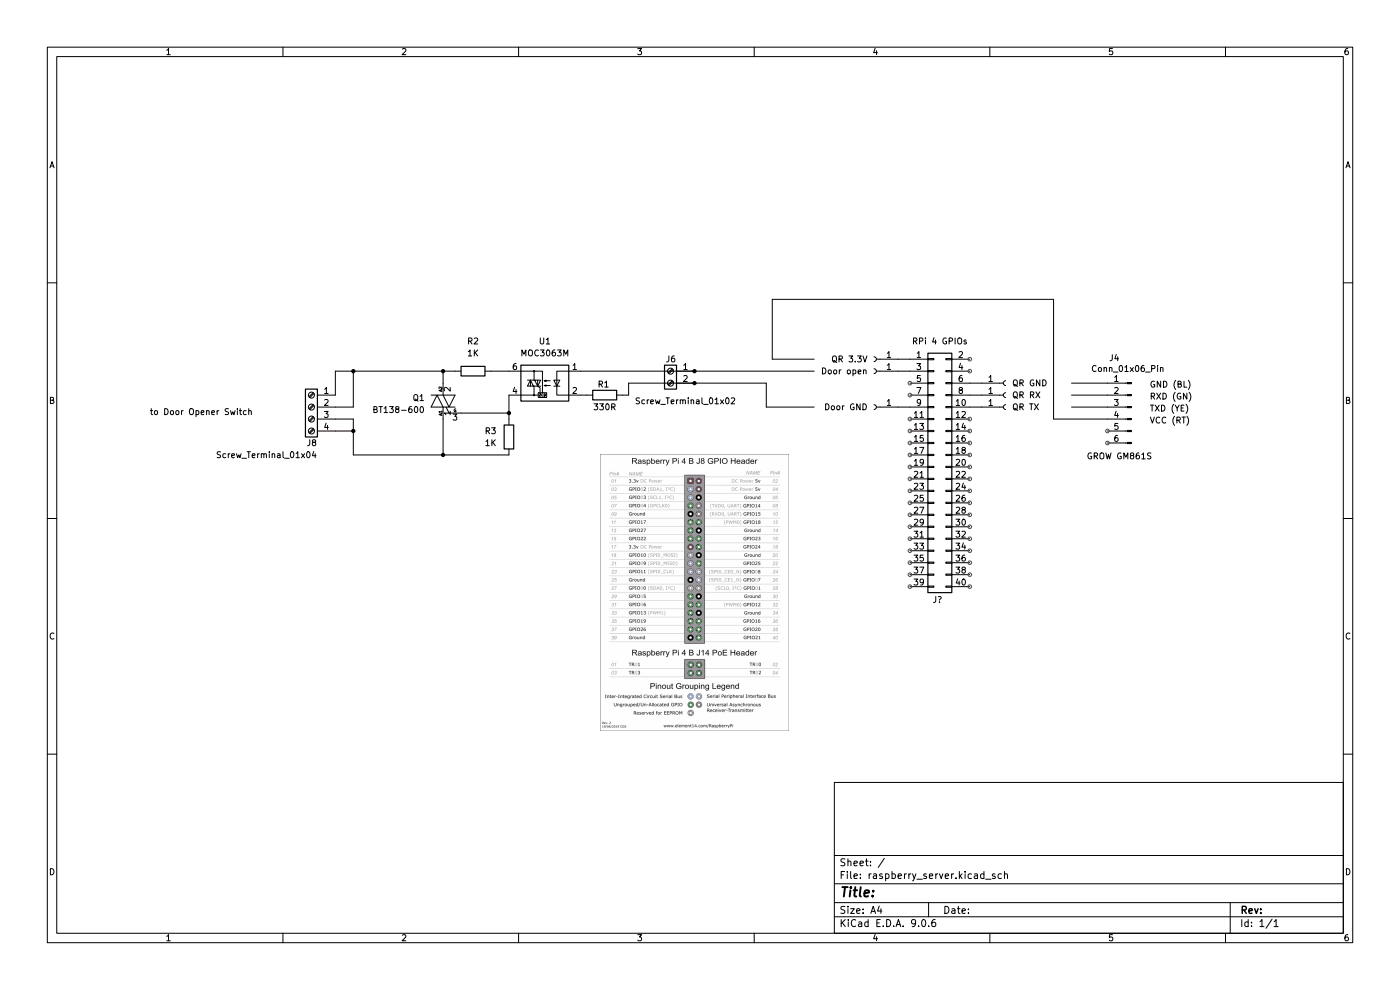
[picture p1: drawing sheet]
(kicad_sch
 (version 20250114)
 (generator "eeschema")
 (generator_version "9.0")
 (paper "A4")
 (lib_symbols
  (symbol "Connector:Conn_01x01_Female"
   (pin_names
    (offset 1.016) (hide yes)) (exclude_from_sim no) (in_bom yes) (on_board yes)
   (property "Reference" "J" (at 0 2.54 0) (effects (font (size 1.27 1.27))))
   (property "Value" "Conn_01x01_Female" (at 0 -2.54 0) (effects (font (size 1.27 1.27))))
   (property "Footprint" "" (at 0 0 0) (effects (font (size 1.27 1.27)) (hide yes)))
   (property "Datasheet" "~" (at 0 0 0) (effects (font (size 1.27 1.27)) (hide yes)))
   (property "Description" "Generic connector, single row, 01x01, script generated (kicad-library-utils/schlib/autogen/connector/)" (at 0 0 0) (effects (font (size 1.27 1.27)) (hide yes)))
   (symbol "Conn_01x01_Female_1_1"
    (polyline (pts (xy -1.27 0) (xy -0.508 0)) (stroke (width 0.1524) (type default)) (fill (type none)))
    (arc (start 0 -0.508) (mid -0.5058 0) (end 0 0.508) (stroke (width 0.1524) (type default)) (fill (type none)))
    (pin passive line (at -5.08 0 0) (length 3.81) (name "Pin_1" (effects (font (size 1.27 1.27)))) (number "1" (effects (font (size 1.27 1.27))))))
   (embedded_fonts no))
  (symbol "Connector:Conn_01x06_Pin"
   (pin_names
    (offset 1.016) (hide yes)) (exclude_from_sim no) (in_bom yes) (on_board yes)
   (property "Reference" "J" (at 0 7.62 0) (effects (font (size 1.27 1.27))))
   (property "Value" "Conn_01x06_Pin" (at 0 -10.16 0) (effects (font (size 1.27 1.27))))
   (property "Footprint" "" (at 0 0 0) (effects (font (size 1.27 1.27)) (hide yes)))
   (property "Datasheet" "~" (at 0 0 0) (effects (font (size 1.27 1.27)) (hide yes)))
   (property "Description" "Generic connector, single row, 01x06, script generated" (at 0 0 0) (effects (font (size 1.27 1.27)) (hide yes)))
   (property "ki_locked" "" (at 0 0 0) (effects (font (size 1.27 1.27))))
   (symbol "Conn_01x06_Pin_1_1"
    (rectangle (start 0.8636 5.207) (end 0 4.953) (stroke (width 0.1524) (type default)) (fill (type outline)))
    (rectangle (start 0.8636 2.667) (end 0 2.413) (stroke (width 0.1524) (type default)) (fill (type outline)))
    (rectangle (start 0.8636 0.127) (end 0 -0.127) (stroke (width 0.1524) (type default)) (fill (type outline)))
    (rectangle (start 0.8636 -2.413) (end 0 -2.667) (stroke (width 0.1524) (type default)) (fill (type outline)))
    (rectangle (start 0.8636 -4.953) (end 0 -5.207) (stroke (width 0.1524) (type default)) (fill (type outline)))
    (rectangle (start 0.8636 -7.493) (end 0 -7.747) (stroke (width 0.1524) (type default)) (fill (type outline)))
    (polyline (pts (xy 1.27 5.08) (xy 0.8636 5.08)) (stroke (width 0.1524) (type default)) (fill (type none)))
    (polyline (pts (xy 1.27 2.54) (xy 0.8636 2.54)) (stroke (width 0.1524) (type default)) (fill (type none)))
    (polyline (pts (xy 1.27 0) (xy 0.8636 0)) (stroke (width 0.1524) (type default)) (fill (type none)))
    (polyline (pts (xy 1.27 -2.54) (xy 0.8636 -2.54)) (stroke (width 0.1524) (type default)) (fill (type none)))
    (polyline (pts (xy 1.27 -5.08) (xy 0.8636 -5.08)) (stroke (width 0.1524) (type default)) (fill (type none)))
    (polyline (pts (xy 1.27 -7.62) (xy 0.8636 -7.62)) (stroke (width 0.1524) (type default)) (fill (type none)))
    (pin passive line (at 5.08 5.08 180) (length 3.81) (name "Pin_1" (effects (font (size 1.27 1.27)))) (number "1" (effects (font (size 1.27 1.27)))))
    (pin passive line (at 5.08 2.54 180) (length 3.81) (name "Pin_2" (effects (font (size 1.27 1.27)))) (number "2" (effects (font (size 1.27 1.27)))))
    (pin passive line (at 5.08 0 180) (length 3.81) (name "Pin_3" (effects (font (size 1.27 1.27)))) (number "3" (effects (font (size 1.27 1.27)))))
    (pin passive line (at 5.08 -2.54 180) (length 3.81) (name "Pin_4" (effects (font (size 1.27 1.27)))) (number "4" (effects (font (size 1.27 1.27)))))
    (pin passive line (at 5.08 -5.08 180) (length 3.81) (name "Pin_5" (effects (font (size 1.27 1.27)))) (number "5" (effects (font (size 1.27 1.27)))))
    (pin passive line (at 5.08 -7.62 180) (length 3.81) (name "Pin_6" (effects (font (size 1.27 1.27)))) (number "6" (effects (font (size 1.27 1.27))))))
   (embedded_fonts no))
  (symbol "Connector:Screw_Terminal_01x02"
   (pin_names
    (offset 1.016) (hide yes)) (exclude_from_sim no) (in_bom yes) (on_board yes)
   (property "Reference" "J" (at 0 2.54 0) (effects (font (size 1.27 1.27))))
   (property "Value" "Screw_Terminal_01x02" (at 0 -5.08 0) (effects (font (size 1.27 1.27))))
   (property "Footprint" "" (at 0 0 0) (effects (font (size 1.27 1.27)) (hide yes)))
   (property "Datasheet" "~" (at 0 0 0) (effects (font (size 1.27 1.27)) (hide yes)))
   (property "Description" "Generic screw terminal, single row, 01x02, script generated (kicad-library-utils/schlib/autogen/connector/)" (at 0 0 0) (effects (font (size 1.27 1.27)) (hide yes)))
   (symbol "Screw_Terminal_01x02_1_1"
    (rectangle (start -1.27 1.27) (end 1.27 -3.81) (stroke (width 0.254) (type default)) (fill (type background)))
    (polyline (pts (xy -0.5334 0.3302) (xy 0.3302 -0.508)) (stroke (width 0.1524) (type default)) (fill (type none)))
    (polyline (pts (xy -0.5334 -2.2098) (xy 0.3302 -3.048)) (stroke (width 0.1524) (type default)) (fill (type none)))
    (polyline (pts (xy -0.3556 0.508) (xy 0.508 -0.3302)) (stroke (width 0.1524) (type default)) (fill (type none)))
    (polyline (pts (xy -0.3556 -2.032) (xy 0.508 -2.8702)) (stroke (width 0.1524) (type default)) (fill (type none)))
    (circle (center 0 0) (radius 0.635) (stroke (width 0.1524) (type default)) (fill (type none)))
    (circle (center 0 -2.54) (radius 0.635) (stroke (width 0.1524) (type default)) (fill (type none)))
    (pin passive line (at -5.08 0 0) (length 3.81) (name "Pin_1" (effects (font (size 1.27 1.27)))) (number "1" (effects (font (size 1.27 1.27)))))
    (pin passive line (at -5.08 -2.54 0) (length 3.81) (name "Pin_2" (effects (font (size 1.27 1.27)))) (number "2" (effects (font (size 1.27 1.27))))))
   (embedded_fonts no))
  (symbol "Connector:Screw_Terminal_01x04"
   (pin_names
    (offset 1.016) (hide yes)) (exclude_from_sim no) (in_bom yes) (on_board yes)
   (property "Reference" "J" (at 0 5.08 0) (effects (font (size 1.27 1.27))))
   (property "Value" "Screw_Terminal_01x04" (at 0 -7.62 0) (effects (font (size 1.27 1.27))))
   (property "Footprint" "" (at 0 0 0) (effects (font (size 1.27 1.27)) (hide yes)))
   (property "Datasheet" "~" (at 0 0 0) (effects (font (size 1.27 1.27)) (hide yes)))
   (property "Description" "Generic screw terminal, single row, 01x04, script generated (kicad-library-utils/schlib/autogen/connector/)" (at 0 0 0) (effects (font (size 1.27 1.27)) (hide yes)))
   (symbol "Screw_Terminal_01x04_1_1"
    (rectangle (start -1.27 3.81) (end 1.27 -6.35) (stroke (width 0.254) (type default)) (fill (type background)))
    (polyline (pts (xy -0.5334 2.8702) (xy 0.3302 2.032)) (stroke (width 0.1524) (type default)) (fill (type none)))
    (polyline (pts (xy -0.5334 0.3302) (xy 0.3302 -0.508)) (stroke (width 0.1524) (type default)) (fill (type none)))
    (polyline (pts (xy -0.5334 -2.2098) (xy 0.3302 -3.048)) (stroke (width 0.1524) (type default)) (fill (type none)))
    (polyline (pts (xy -0.5334 -4.7498) (xy 0.3302 -5.588)) (stroke (width 0.1524) (type default)) (fill (type none)))
    (polyline (pts (xy -0.3556 3.048) (xy 0.508 2.2098)) (stroke (width 0.1524) (type default)) (fill (type none)))
    (polyline (pts (xy -0.3556 0.508) (xy 0.508 -0.3302)) (stroke (width 0.1524) (type default)) (fill (type none)))
    (polyline (pts (xy -0.3556 -2.032) (xy 0.508 -2.8702)) (stroke (width 0.1524) (type default)) (fill (type none)))
    (polyline (pts (xy -0.3556 -4.572) (xy 0.508 -5.4102)) (stroke (width 0.1524) (type default)) (fill (type none)))
    (circle (center 0 2.54) (radius 0.635) (stroke (width 0.1524) (type default)) (fill (type none)))
    (circle (center 0 0) (radius 0.635) (stroke (width 0.1524) (type default)) (fill (type none)))
    (circle (center 0 -2.54) (radius 0.635) (stroke (width 0.1524) (type default)) (fill (type none)))
    (circle (center 0 -5.08) (radius 0.635) (stroke (width 0.1524) (type default)) (fill (type none)))
    (pin passive line (at -5.08 2.54 0) (length 3.81) (name "Pin_1" (effects (font (size 1.27 1.27)))) (number "1" (effects (font (size 1.27 1.27)))))
    (pin passive line (at -5.08 0 0) (length 3.81) (name "Pin_2" (effects (font (size 1.27 1.27)))) (number "2" (effects (font (size 1.27 1.27)))))
    (pin passive line (at -5.08 -2.54 0) (length 3.81) (name "Pin_3" (effects (font (size 1.27 1.27)))) (number "3" (effects (font (size 1.27 1.27)))))
    (pin passive line (at -5.08 -5.08 0) (length 3.81) (name "Pin_4" (effects (font (size 1.27 1.27)))) (number "4" (effects (font (size 1.27 1.27))))))
   (embedded_fonts no))
  (symbol "Connector_Generic:Conn_02x20_Odd_Even"
   (pin_names
    (offset 1.016) (hide yes)) (exclude_from_sim no) (in_bom yes) (on_board yes)
   (property "Reference" "J" (at 1.27 25.4 0) (effects (font (size 1.27 1.27))))
   (property "Value" "Conn_02x20_Odd_Even" (at 1.27 -27.94 0) (effects (font (size 1.27 1.27))))
   (property "Footprint" "" (at 0 0 0) (effects (font (size 1.27 1.27)) (hide yes)))
   (property "Datasheet" "~" (at 0 0 0) (effects (font (size 1.27 1.27)) (hide yes)))
   (property "Description" "Generic connector, double row, 02x20, odd/even pin numbering scheme (row 1 odd numbers, row 2 even numbers), script generated (kicad-library-utils/schlib/autogen/connector/)" (at 0 0 0) (effects (font (size 1.27 1.27)) (hide yes)))
   (symbol "Conn_02x20_Odd_Even_1_1"
    (rectangle (start -1.27 24.13) (end 3.81 -26.67) (stroke (width 0.254) (type default)) (fill (type background)))
    (rectangle (start -1.27 22.987) (end 0 22.733) (stroke (width 0.1524) (type default)) (fill (type none)))
    (rectangle (start -1.27 20.447) (end 0 20.193) (stroke (width 0.1524) (type default)) (fill (type none)))
    (rectangle (start -1.27 17.907) (end 0 17.653) (stroke (width 0.1524) (type default)) (fill (type none)))
    (rectangle (start -1.27 15.367) (end 0 15.113) (stroke (width 0.1524) (type default)) (fill (type none)))
    (rectangle (start -1.27 12.827) (end 0 12.573) (stroke (width 0.1524) (type default)) (fill (type none)))
    (rectangle (start -1.27 10.287) (end 0 10.033) (stroke (width 0.1524) (type default)) (fill (type none)))
    (rectangle (start -1.27 7.747) (end 0 7.493) (stroke (width 0.1524) (type default)) (fill (type none)))
    (rectangle (start -1.27 5.207) (end 0 4.953) (stroke (width 0.1524) (type default)) (fill (type none)))
    (rectangle (start -1.27 2.667) (end 0 2.413) (stroke (width 0.1524) (type default)) (fill (type none)))
    (rectangle (start -1.27 0.127) (end 0 -0.127) (stroke (width 0.1524) (type default)) (fill (type none)))
    (rectangle (start -1.27 -2.413) (end 0 -2.667) (stroke (width 0.1524) (type default)) (fill (type none)))
    (rectangle (start -1.27 -4.953) (end 0 -5.207) (stroke (width 0.1524) (type default)) (fill (type none)))
    (rectangle (start -1.27 -7.493) (end 0 -7.747) (stroke (width 0.1524) (type default)) (fill (type none)))
    (rectangle (start -1.27 -10.033) (end 0 -10.287) (stroke (width 0.1524) (type default)) (fill (type none)))
    (rectangle (start -1.27 -12.573) (end 0 -12.827) (stroke (width 0.1524) (type default)) (fill (type none)))
    (rectangle (start -1.27 -15.113) (end 0 -15.367) (stroke (width 0.1524) (type default)) (fill (type none)))
    (rectangle (start -1.27 -17.653) (end 0 -17.907) (stroke (width 0.1524) (type default)) (fill (type none)))
    (rectangle (start -1.27 -20.193) (end 0 -20.447) (stroke (width 0.1524) (type default)) (fill (type none)))
    (rectangle (start -1.27 -22.733) (end 0 -22.987) (stroke (width 0.1524) (type default)) (fill (type none)))
    (rectangle (start -1.27 -25.273) (end 0 -25.527) (stroke (width 0.1524) (type default)) (fill (type none)))
    (rectangle (start 3.81 22.987) (end 2.54 22.733) (stroke (width 0.1524) (type default)) (fill (type none)))
    (rectangle (start 3.81 20.447) (end 2.54 20.193) (stroke (width 0.1524) (type default)) (fill (type none)))
    (rectangle (start 3.81 17.907) (end 2.54 17.653) (stroke (width 0.1524) (type default)) (fill (type none)))
    (rectangle (start 3.81 15.367) (end 2.54 15.113) (stroke (width 0.1524) (type default)) (fill (type none)))
    (rectangle (start 3.81 12.827) (end 2.54 12.573) (stroke (width 0.1524) (type default)) (fill (type none)))
    (rectangle (start 3.81 10.287) (end 2.54 10.033) (stroke (width 0.1524) (type default)) (fill (type none)))
    (rectangle (start 3.81 7.747) (end 2.54 7.493) (stroke (width 0.1524) (type default)) (fill (type none)))
    (rectangle (start 3.81 5.207) (end 2.54 4.953) (stroke (width 0.1524) (type default)) (fill (type none)))
    (rectangle (start 3.81 2.667) (end 2.54 2.413) (stroke (width 0.1524) (type default)) (fill (type none)))
    (rectangle (start 3.81 0.127) (end 2.54 -0.127) (stroke (width 0.1524) (type default)) (fill (type none)))
    (rectangle (start 3.81 -2.413) (end 2.54 -2.667) (stroke (width 0.1524) (type default)) (fill (type none)))
    (rectangle (start 3.81 -4.953) (end 2.54 -5.207) (stroke (width 0.1524) (type default)) (fill (type none)))
    (rectangle (start 3.81 -7.493) (end 2.54 -7.747) (stroke (width 0.1524) (type default)) (fill (type none)))
    (rectangle (start 3.81 -10.033) (end 2.54 -10.287) (stroke (width 0.1524) (type default)) (fill (type none)))
    (rectangle (start 3.81 -12.573) (end 2.54 -12.827) (stroke (width 0.1524) (type default)) (fill (type none)))
    (rectangle (start 3.81 -15.113) (end 2.54 -15.367) (stroke (width 0.1524) (type default)) (fill (type none)))
    (rectangle (start 3.81 -17.653) (end 2.54 -17.907) (stroke (width 0.1524) (type default)) (fill (type none)))
    (rectangle (start 3.81 -20.193) (end 2.54 -20.447) (stroke (width 0.1524) (type default)) (fill (type none)))
    (rectangle (start 3.81 -22.733) (end 2.54 -22.987) (stroke (width 0.1524) (type default)) (fill (type none)))
    (rectangle (start 3.81 -25.273) (end 2.54 -25.527) (stroke (width 0.1524) (type default)) (fill (type none)))
    (pin passive line (at -5.08 22.86 0) (length 3.81) (name "Pin_1" (effects (font (size 1.27 1.27)))) (number "1" (effects (font (size 1.27 1.27)))))
    (pin passive line (at -5.08 20.32 0) (length 3.81) (name "Pin_3" (effects (font (size 1.27 1.27)))) (number "3" (effects (font (size 1.27 1.27)))))
    (pin passive line (at -5.08 17.78 0) (length 3.81) (name "Pin_5" (effects (font (size 1.27 1.27)))) (number "5" (effects (font (size 1.27 1.27)))))
    (pin passive line (at -5.08 15.24 0) (length 3.81) (name "Pin_7" (effects (font (size 1.27 1.27)))) (number "7" (effects (font (size 1.27 1.27)))))
    (pin passive line (at -5.08 12.7 0) (length 3.81) (name "Pin_9" (effects (font (size 1.27 1.27)))) (number "9" (effects (font (size 1.27 1.27)))))
    (pin passive line (at -5.08 10.16 0) (length 3.81) (name "Pin_11" (effects (font (size 1.27 1.27)))) (number "11" (effects (font (size 1.27 1.27)))))
    (pin passive line (at -5.08 7.62 0) (length 3.81) (name "Pin_13" (effects (font (size 1.27 1.27)))) (number "13" (effects (font (size 1.27 1.27)))))
    (pin passive line (at -5.08 5.08 0) (length 3.81) (name "Pin_15" (effects (font (size 1.27 1.27)))) (number "15" (effects (font (size 1.27 1.27)))))
    (pin passive line (at -5.08 2.54 0) (length 3.81) (name "Pin_17" (effects (font (size 1.27 1.27)))) (number "17" (effects (font (size 1.27 1.27)))))
    (pin passive line (at -5.08 0 0) (length 3.81) (name "Pin_19" (effects (font (size 1.27 1.27)))) (number "19" (effects (font (size 1.27 1.27)))))
    (pin passive line (at -5.08 -2.54 0) (length 3.81) (name "Pin_21" (effects (font (size 1.27 1.27)))) (number "21" (effects (font (size 1.27 1.27)))))
    (pin passive line (at -5.08 -5.08 0) (length 3.81) (name "Pin_23" (effects (font (size 1.27 1.27)))) (number "23" (effects (font (size 1.27 1.27)))))
    (pin passive line (at -5.08 -7.62 0) (length 3.81) (name "Pin_25" (effects (font (size 1.27 1.27)))) (number "25" (effects (font (size 1.27 1.27)))))
    (pin passive line (at -5.08 -10.16 0) (length 3.81) (name "Pin_27" (effects (font (size 1.27 1.27)))) (number "27" (effects (font (size 1.27 1.27)))))
    (pin passive line (at -5.08 -12.7 0) (length 3.81) (name "Pin_29" (effects (font (size 1.27 1.27)))) (number "29" (effects (font (size 1.27 1.27)))))
    (pin passive line (at -5.08 -15.24 0) (length 3.81) (name "Pin_31" (effects (font (size 1.27 1.27)))) (number "31" (effects (font (size 1.27 1.27)))))
    (pin passive line (at -5.08 -17.78 0) (length 3.81) (name "Pin_33" (effects (font (size 1.27 1.27)))) (number "33" (effects (font (size 1.27 1.27)))))
    (pin passive line (at -5.08 -20.32 0) (length 3.81) (name "Pin_35" (effects (font (size 1.27 1.27)))) (number "35" (effects (font (size 1.27 1.27)))))
    (pin passive line (at -5.08 -22.86 0) (length 3.81) (name "Pin_37" (effects (font (size 1.27 1.27)))) (number "37" (effects (font (size 1.27 1.27)))))
    (pin passive line (at -5.08 -25.4 0) (length 3.81) (name "Pin_39" (effects (font (size 1.27 1.27)))) (number "39" (effects (font (size 1.27 1.27)))))
    (pin passive line (at 7.62 22.86 180) (length 3.81) (name "Pin_2" (effects (font (size 1.27 1.27)))) (number "2" (effects (font (size 1.27 1.27)))))
    (pin passive line (at 7.62 20.32 180) (length 3.81) (name "Pin_4" (effects (font (size 1.27 1.27)))) (number "4" (effects (font (size 1.27 1.27)))))
    (pin passive line (at 7.62 17.78 180) (length 3.81) (name "Pin_6" (effects (font (size 1.27 1.27)))) (number "6" (effects (font (size 1.27 1.27)))))
    (pin passive line (at 7.62 15.24 180) (length 3.81) (name "Pin_8" (effects (font (size 1.27 1.27)))) (number "8" (effects (font (size 1.27 1.27)))))
    (pin passive line (at 7.62 12.7 180) (length 3.81) (name "Pin_10" (effects (font (size 1.27 1.27)))) (number "10" (effects (font (size 1.27 1.27)))))
    (pin passive line (at 7.62 10.16 180) (length 3.81) (name "Pin_12" (effects (font (size 1.27 1.27)))) (number "12" (effects (font (size 1.27 1.27)))))
    (pin passive line (at 7.62 7.62 180) (length 3.81) (name "Pin_14" (effects (font (size 1.27 1.27)))) (number "14" (effects (font (size 1.27 1.27)))))
    (pin passive line (at 7.62 5.08 180) (length 3.81) (name "Pin_16" (effects (font (size 1.27 1.27)))) (number "16" (effects (font (size 1.27 1.27)))))
    (pin passive line (at 7.62 2.54 180) (length 3.81) (name "Pin_18" (effects (font (size 1.27 1.27)))) (number "18" (effects (font (size 1.27 1.27)))))
    (pin passive line (at 7.62 0 180) (length 3.81) (name "Pin_20" (effects (font (size 1.27 1.27)))) (number "20" (effects (font (size 1.27 1.27)))))
    (pin passive line (at 7.62 -2.54 180) (length 3.81) (name "Pin_22" (effects (font (size 1.27 1.27)))) (number "22" (effects (font (size 1.27 1.27)))))
    (pin passive line (at 7.62 -5.08 180) (length 3.81) (name "Pin_24" (effects (font (size 1.27 1.27)))) (number "24" (effects (font (size 1.27 1.27)))))
    (pin passive line (at 7.62 -7.62 180) (length 3.81) (name "Pin_26" (effects (font (size 1.27 1.27)))) (number "26" (effects (font (size 1.27 1.27)))))
    (pin passive line (at 7.62 -10.16 180) (length 3.81) (name "Pin_28" (effects (font (size 1.27 1.27)))) (number "28" (effects (font (size 1.27 1.27)))))
    (pin passive line (at 7.62 -12.7 180) (length 3.81) (name "Pin_30" (effects (font (size 1.27 1.27)))) (number "30" (effects (font (size 1.27 1.27)))))
    (pin passive line (at 7.62 -15.24 180) (length 3.81) (name "Pin_32" (effects (font (size 1.27 1.27)))) (number "32" (effects (font (size 1.27 1.27)))))
    (pin passive line (at 7.62 -17.78 180) (length 3.81) (name "Pin_34" (effects (font (size 1.27 1.27)))) (number "34" (effects (font (size 1.27 1.27)))))
    (pin passive line (at 7.62 -20.32 180) (length 3.81) (name "Pin_36" (effects (font (size 1.27 1.27)))) (number "36" (effects (font (size 1.27 1.27)))))
    (pin passive line (at 7.62 -22.86 180) (length 3.81) (name "Pin_38" (effects (font (size 1.27 1.27)))) (number "38" (effects (font (size 1.27 1.27)))))
    (pin passive line (at 7.62 -25.4 180) (length 3.81) (name "Pin_40" (effects (font (size 1.27 1.27)))) (number "40" (effects (font (size 1.27 1.27))))))
   (embedded_fonts no))
  (symbol "Device:R"
   (pin_numbers (hide yes))
   (pin_names
    (offset 0)) (exclude_from_sim no) (in_bom yes) (on_board yes)
   (property "Reference" "R" (at 2.032 0 90) (effects (font (size 1.27 1.27))))
   (property "Value" "R" (at 0 0 90) (effects (font (size 1.27 1.27))))
   (property "Footprint" "" (at -1.778 0 90) (effects (font (size 1.27 1.27)) (hide yes)))
   (property "Datasheet" "~" (at 0 0 0) (effects (font (size 1.27 1.27)) (hide yes)))
   (property "Description" "Resistor" (at 0 0 0) (effects (font (size 1.27 1.27)) (hide yes)))
   (symbol "R_0_1"
    (rectangle (start -1.016 -2.54) (end 1.016 2.54) (stroke (width 0.254) (type default)) (fill (type none))))
   (symbol "R_1_1"
    (pin passive line (at 0 3.81 270) (length 1.27) (name "~" (effects (font (size 1.27 1.27)))) (number "1" (effects (font (size 1.27 1.27)))))
    (pin passive line (at 0 -3.81 90) (length 1.27) (name "~" (effects (font (size 1.27 1.27)))) (number "2" (effects (font (size 1.27 1.27))))))
   (embedded_fonts no))
  (symbol "Relay_SolidState:MOC3063M" (exclude_from_sim no) (in_bom yes) (on_board yes)
   (property "Reference" "U" (at -5.08 5.08 0) (effects (font (size 1.27 1.27)) (justify left)))
   (property "Value" "MOC3063M" (at 0 5.08 0) (effects (font (size 1.27 1.27)) (justify left)))
   (property "Footprint" "" (at -5.08 -5.08 0) (effects (font (size 1.27 1.27)
    (italic yes)) (justify left) (hide yes)))
   (property "Datasheet" "https://www.onsemi.com/pub/Collateral/MOC3163M-D.pdf" (at 0 0 0) (effects (font (size 1.27 1.27)) (justify left) (hide yes)))
   (property "Description" "Zero Cross Opto-Triac, Vdrm 600V, Ift 5mA, DIP6" (at 0 0 0) (effects (font (size 1.27 1.27)) (hide yes)))
   (symbol "MOC3063M_0_0"
    (rectangle (start -0.381 -2.032) (end 1.397 -3.048) (stroke (width 0) (type default)) (fill (type none)))
    (polyline (pts (xy 1.524 -0.635) (xy 1.016 -1.016) (xy 1.016 -2.032)) (stroke (width 0) (type default)) (fill (type none)))
    (polyline (pts (xy 2.286 -2.54) (xy 1.397 -2.54)) (stroke (width 0) (type default)) (fill (type none)))
    (text "ZCD" (at 0.508 -2.54 0) (effects (font (size 0.508 0.508)))))
   (symbol "MOC3063M_0_1"
    (rectangle (start -5.08 3.81) (end 5.08 -3.81) (stroke (width 0.254) (type default)) (fill (type background)))
    (polyline (pts (xy -5.08 2.54) (xy -2.54 2.54) (xy -2.54 -2.54) (xy -5.08 -2.54)) (stroke (width 0) (type default)) (fill (type none)))
    (polyline (pts (xy -3.175 -0.635) (xy -1.905 -0.635)) (stroke (width 0) (type default)) (fill (type none)))
    (polyline (pts (xy -2.54 -0.635) (xy -3.175 0.635) (xy -1.905 0.635) (xy -2.54 -0.635)) (stroke (width 0) (type default)) (fill (type none)))
    (polyline (pts (xy -1.143 0.508) (xy 0.127 0.508) (xy -0.254 0.381) (xy -0.254 0.635) (xy 0.127 0.508)) (stroke (width 0) (type default)) (fill (type none)))
    (polyline (pts (xy -1.143 -0.508) (xy 0.127 -0.508) (xy -0.254 -0.635) (xy -0.254 -0.381) (xy 0.127 -0.508)) (stroke (width 0) (type default)) (fill (type none)))
    (polyline (pts (xy 0.889 -0.635) (xy 3.683 -0.635) (xy 3.048 0.635) (xy 2.413 -0.635)) (stroke (width 0) (type default)) (fill (type none)))
    (polyline (pts (xy 1.524 -0.635) (xy 1.524 0.635)) (stroke (width 0) (type default)) (fill (type none)))
    (polyline (pts (xy 2.286 2.54) (xy 0.508 2.54) (xy 0.508 -2.032)) (stroke (width 0) (type default)) (fill (type none)))
    (circle (center 2.286 2.54) (radius 0.127) (stroke (width 0) (type default)) (fill (type none)))
    (polyline (pts (xy 2.286 0.635) (xy 2.286 2.54) (xy 5.08 2.54)) (stroke (width 0) (type default)) (fill (type none)))
    (polyline (pts (xy 2.286 -0.635) (xy 2.286 -2.54) (xy 5.08 -2.54)) (stroke (width 0) (type default)) (fill (type none)))
    (circle (center 2.286 -2.54) (radius 0.127) (stroke (width 0) (type default)) (fill (type none)))
    (polyline (pts (xy 3.048 0.635) (xy 3.048 -0.635)) (stroke (width 0) (type default)) (fill (type none)))
    (polyline (pts (xy 3.683 0.635) (xy 0.889 0.635) (xy 1.524 -0.635) (xy 2.159 0.635)) (stroke (width 0) (type default)) (fill (type none))))
   (symbol "MOC3063M_1_1"
    (pin passive line (at -7.62 2.54 0) (length 2.54) (name "~" (effects (font (size 1.27 1.27)))) (number "1" (effects (font (size 1.27 1.27)))))
    (pin passive line (at -7.62 -2.54 0) (length 2.54) (name "~" (effects (font (size 1.27 1.27)))) (number "2" (effects (font (size 1.27 1.27)))))
    (pin no_connect line (at -5.08 0 0) (length 2.54) (hide yes) (name "NC" (effects (font (size 1.27 1.27)))) (number "3" (effects (font (size 1.27 1.27)))))
    (pin no_connect line (at 5.08 0 180) (length 2.54) (hide yes) (name "NC" (effects (font (size 1.27 1.27)))) (number "5" (effects (font (size 1.27 1.27)))))
    (pin passive line (at 7.62 2.54 180) (length 2.54) (name "~" (effects (font (size 1.27 1.27)))) (number "6" (effects (font (size 1.27 1.27)))))
    (pin passive line (at 7.62 -2.54 180) (length 2.54) (name "~" (effects (font (size 1.27 1.27)))) (number "4" (effects (font (size 1.27 1.27))))))
   (embedded_fonts no))
  (symbol "Triac_Thyristor:BT138-600"
   (pin_names
    (offset 0)) (exclude_from_sim no) (in_bom yes) (on_board yes)
   (property "Reference" "Q" (at 5.08 1.905 0) (effects (font (size 1.27 1.27)) (justify left)))
   (property "Value" "BT138-600" (at 5.08 0 0) (effects (font (size 1.27 1.27)) (justify left)))
   (property "Footprint" "Package_TO_SOT_THT:TO-220-3_Vertical" (at 5.08 -1.905 0) (effects (font (size 1.27 1.27)
    (italic yes)) (justify left) (hide yes)))
   (property "Datasheet" "https://assets.nexperia.com/documents/data-sheet/BT138_SER_D_E.pdf" (at 0 0 0) (effects (font (size 1.27 1.27)) (justify left) (hide yes)))
   (property "Description" "12A RMS, 600V Off-State Voltage, Triac, TO-220" (at 0 0 0) (effects (font (size 1.27 1.27)) (hide yes)))
   (symbol "BT138-600_0_1"
    (polyline (pts (xy -2.54 1.27) (xy 2.54 1.27)) (stroke (width 0.2032) (type default)) (fill (type none)))
    (polyline (pts (xy -2.54 1.27) (xy -1.27 -1.27) (xy 0 1.27)) (stroke (width 0.2032) (type default)) (fill (type none)))
    (polyline (pts (xy -2.54 -1.27) (xy 2.54 -1.27)) (stroke (width 0.2032) (type default)) (fill (type none)))
    (polyline (pts (xy -1.27 -2.54) (xy -0.635 -1.27)) (stroke (width 0) (type default)) (fill (type none)))
    (polyline (pts (xy 0 -1.27) (xy 1.27 1.27) (xy 2.54 -1.27)) (stroke (width 0.2032) (type default)) (fill (type none))))
   (symbol "BT138-600_1_1"
    (pin input line (at -3.81 -2.54 0) (length 2.54) (name "G" (effects (font (size 0.635 0.635)))) (number "3" (effects (font (size 1.27 1.27)))))
    (pin passive line (at 0 3.81 270) (length 2.54) (name "A2" (effects (font (size 0.635 0.635)))) (number "2" (effects (font (size 1.27 1.27)))))
    (pin passive line (at 0 -3.81 90) (length 2.54) (name "A1" (effects (font (size 0.635 0.635)))) (number "1" (effects (font (size 1.27 1.27))))))
   (embedded_fonts no)))
 (text "to Door Opener Switch"
  (exclude_from_sim no)
  (at 42.672 87.63 0)
  (effects (font (size 1.27 1.27))))
 (text "TXD (YE)"
  (exclude_from_sim no)
  (at 243.84 87.63 0)
  (effects (font (size 1.27 1.27)) (justify left bottom)))
 (text "RXD (GN)"
  (exclude_from_sim no)
  (at 243.84 85.09 0)
  (effects (font (size 1.27 1.27)) (justify left bottom)))
 (text "GND (BL)"
  (exclude_from_sim no)
  (at 243.84 82.55 0)
  (effects (font (size 1.27 1.27)) (justify left bottom)))
 (text "VCC (RT)"
  (exclude_from_sim no)
  (at 243.84 90.17 0)
  (effects (font (size 1.27 1.27)) (justify left bottom)))
 (junction
  (at 93.98 78.74)
  (diameter 0)
  (color 0 0 0 0))
 (junction
  (at 93.98 96.52)
  (diameter 0)
  (color 0 0 0 0))
 (junction
  (at 74.93 91.44)
  (diameter 0)
  (color 0 0 0 0))
 (junction
  (at 74.93 78.74)
  (diameter 0)
  (color 0 0 0 0))
 (junction
  (at 107.95 87.63)
  (diameter 0)
  (color 0 0 0 0))
 (junction
  (at 147.32 81.28)
  (diameter 0)
  (color 0 0 0 0))
 (junction
  (at 147.32 78.74)
  (diameter 0)
  (color 0 0 0 0))
 (wire
  (pts (xy 123.19 83.82) (xy 124.46 83.82))
  (stroke (width 0) (type default)))
 (wire
  (pts (xy 227.33 83.82) (xy 234.95 83.82))
  (stroke (width 0) (type default)))
 (wire
  (pts (xy 163.83 63.5) (xy 163.83 76.2))
  (stroke (width 0) (type default)))
 (wire
  (pts (xy 74.93 88.9) (xy 74.93 91.44))
  (stroke (width 0) (type default)))
 (wire
  (pts (xy 133.35 81.28) (xy 147.32 81.28))
  (stroke (width 0) (type default)))
 (wire
  (pts (xy 74.93 91.44) (xy 74.93 96.52))
  (stroke (width 0) (type default)))
 (wire
  (pts (xy 227.33 86.36) (xy 234.95 86.36))
  (stroke (width 0) (type default)))
 (wire
  (pts (xy 190.5 86.36) (xy 193.04 86.36))
  (stroke (width 0) (type default)))
 (wire
  (pts (xy 74.93 78.74) (xy 93.98 78.74))
  (stroke (width 0) (type default)))
 (wire
  (pts (xy 74.93 96.52) (xy 93.98 96.52))
  (stroke (width 0) (type default)))
 (wire
  (pts (xy 74.93 91.44) (xy 71.12 91.44))
  (stroke (width 0) (type default)))
 (wire
  (pts (xy 96.52 78.74) (xy 93.98 78.74))
  (stroke (width 0) (type default)))
 (wire
  (pts (xy 234.95 88.9) (xy 223.52 88.9))
  (stroke (width 0) (type default)))
 (wire
  (pts (xy 74.93 88.9) (xy 71.12 88.9))
  (stroke (width 0) (type default)))
 (wire
  (pts (xy 93.98 96.52) (xy 93.98 88.9))
  (stroke (width 0) (type default)))
 (wire
  (pts (xy 71.12 86.36) (xy 74.93 86.36))
  (stroke (width 0) (type default)))
 (wire
  (pts (xy 205.74 83.82) (xy 208.28 83.82))
  (stroke (width 0) (type default)))
 (wire
  (pts (xy 107.95 87.63) (xy 97.79 87.63))
  (stroke (width 0) (type default)))
 (wire
  (pts (xy 107.95 96.52) (xy 93.98 96.52))
  (stroke (width 0) (type default)))
 (wire
  (pts (xy 147.32 78.74) (xy 172.72 78.74))
  (stroke (width 0) (type default)))
 (wire
  (pts (xy 107.95 83.82) (xy 107.95 87.63))
  (stroke (width 0) (type default)))
 (wire
  (pts (xy 147.32 78.74) (xy 123.19 78.74))
  (stroke (width 0) (type default)))
 (wire
  (pts (xy 205.74 86.36) (xy 208.28 86.36))
  (stroke (width 0) (type default)))
 (wire
  (pts (xy 71.12 78.74) (xy 74.93 78.74))
  (stroke (width 0) (type default)))
 (wire
  (pts (xy 205.74 81.28) (xy 208.28 81.28))
  (stroke (width 0) (type default)))
 (wire
  (pts (xy 223.52 88.9) (xy 223.52 63.5))
  (stroke (width 0) (type default)))
 (wire
  (pts (xy 163.83 76.2) (xy 172.72 76.2))
  (stroke (width 0) (type default)))
 (wire
  (pts (xy 71.12 78.74) (xy 71.12 83.82))
  (stroke (width 0) (type default)))
 (wire
  (pts (xy 162.56 81.28) (xy 162.56 86.36))
  (stroke (width 0) (type default)))
 (wire
  (pts (xy 162.56 86.36) (xy 172.72 86.36))
  (stroke (width 0) (type default)))
 (wire
  (pts (xy 190.5 78.74) (xy 193.04 78.74))
  (stroke (width 0) (type default)))
 (wire
  (pts (xy 147.32 81.28) (xy 162.56 81.28))
  (stroke (width 0) (type default)))
 (wire
  (pts (xy 133.35 83.82) (xy 133.35 81.28))
  (stroke (width 0) (type default)))
 (wire
  (pts (xy 107.95 78.74) (xy 104.14 78.74))
  (stroke (width 0) (type default)))
 (wire
  (pts (xy 132.08 83.82) (xy 133.35 83.82))
  (stroke (width 0) (type default)))
 (wire
  (pts (xy 93.98 78.74) (xy 93.98 81.28))
  (stroke (width 0) (type default)))
 (wire
  (pts (xy 234.95 81.28) (xy 227.33 81.28))
  (stroke (width 0) (type default)))
 (wire
  (pts (xy 74.93 78.74) (xy 74.93 86.36))
  (stroke (width 0) (type default)))
 (wire
  (pts (xy 223.52 63.5) (xy 163.83 63.5))
  (stroke (width 0) (type default)))
 (wire
  (pts (xy 107.95 87.63) (xy 107.95 88.9))
  (stroke (width 0) (type default)))
 (wire
  (pts (xy 190.5 76.2) (xy 193.04 76.2))
  (stroke (width 0) (type default)))
 (image
  (at 147.32 125.73)
  (scale 0.240757)
  (data))
 (symbol
  (lib_id "Connector:Conn_01x01_Female")
  (at 213.36 86.36 0)
  (unit 1)
  (exclude_from_sim no)
  (in_bom yes)
  (on_board yes)
  (dnp no)
  (property "Reference" "J?" (at 212.725 91.44 0) (effects (font (size 1.27 1.27)) (hide yes)))
  (property "Value" "QR TX" (at 214.63 86.36 0) (effects (font (size 1.27 1.27)) (justify left)))
  (property "Footprint" "" (at 213.36 86.36 0) (effects (font (size 1.27 1.27)) (hide yes)))
  (property "Datasheet" "~" (at 213.36 86.36 0) (effects (font (size 1.27 1.27)) (hide yes)))
  (property "Description" "" (at 213.36 86.36 0) (effects (font (size 1.27 1.27)) (hide yes)))
  (pin "1"))
 (symbol
  (lib_id "Connector:Conn_01x01_Female")
  (at 185.42 86.36 180)
  (unit 1)
  (exclude_from_sim no)
  (in_bom yes)
  (on_board yes)
  (dnp no)
  (property "Reference" "J2" (at 186.055 81.28 0) (effects (font (size 1.27 1.27)) (hide yes)))
  (property "Value" "Door GND" (at 184.15 86.36 0) (effects (font (size 1.27 1.27)) (justify left)))
  (property "Footprint" "" (at 185.42 86.36 0) (effects (font (size 1.27 1.27)) (hide yes)))
  (property "Datasheet" "~" (at 185.42 86.36 0) (effects (font (size 1.27 1.27)) (hide yes)))
  (property "Description" "" (at 185.42 86.36 0) (effects (font (size 1.27 1.27)) (hide yes)))
  (pin "1"))
 (symbol
  (lib_id "Device:R")
  (at 128.27 83.82 270)
  (mirror x)
  (unit 1)
  (exclude_from_sim no)
  (in_bom yes)
  (on_board yes)
  (dnp no)
  (property "Reference" "R1" (at 128.016 81.534 90) (effects (font (size 1.27 1.27))))
  (property "Value" "330R" (at 128.27 86.36 90) (effects (font (size 1.27 1.27))))
  (property "Footprint" "" (at 128.27 85.598 90) (effects (font (size 1.27 1.27)) (hide yes)))
  (property "Datasheet" "~" (at 128.27 83.82 0) (effects (font (size 1.27 1.27)) (hide yes)))
  (property "Description" "" (at 128.27 83.82 0) (effects (font (size 1.27 1.27))))
  (pin "2")
  (pin "1"))
 (symbol
  (lib_id "Triac_Thyristor:BT138-600")
  (at 93.98 85.09 0)
  (mirror y)
  (unit 1)
  (exclude_from_sim no)
  (in_bom yes)
  (on_board yes)
  (dnp no)
  (fields_autoplaced yes)
  (property "Reference" "Q1" (at 90.17 84.4042 0) (effects (font (size 1.27 1.27)) (justify left)))
  (property "Value" "BT138-600" (at 90.17 86.9442 0) (effects (font (size 1.27 1.27)) (justify left)))
  (property "Footprint" "Package_TO_SOT_THT:TO-220-3_Vertical" (at 88.9 86.995 0) (effects (font (size 1.27 1.27)
    (italic yes)) (justify left) (hide yes)))
  (property "Datasheet" "https://assets.nexperia.com/documents/data-sheet/BT138_SER_D_E.pdf" (at 93.98 85.09 0) (effects (font (size 1.27 1.27)) (justify left) (hide yes)))
  (property "Description" "" (at 93.98 85.09 0) (effects (font (size 1.27 1.27))))
  (pin "1")
  (pin "3")
  (pin "2"))
 (symbol
  (lib_id "Connector:Screw_Terminal_01x04")
  (at 66.04 86.36 0)
  (mirror y)
  (unit 1)
  (exclude_from_sim no)
  (in_bom yes)
  (on_board yes)
  (dnp no)
  (property "Reference" "J8" (at 67.31 93.98 0) (effects (font (size 1.27 1.27)) (justify left)))
  (property "Value" "Screw_Terminal_01x04" (at 67.31 96.52 0) (effects (font (size 1.27 1.27)) (justify left)))
  (property "Footprint" "" (at 66.04 86.36 0) (effects (font (size 1.27 1.27)) (hide yes)))
  (property "Datasheet" "~" (at 66.04 86.36 0) (effects (font (size 1.27 1.27)) (hide yes)))
  (property "Description" "" (at 66.04 86.36 0) (effects (font (size 1.27 1.27))))
  (pin "1")
  (pin "4")
  (pin "3")
  (pin "2"))
 (symbol
  (lib_id "Connector:Conn_01x01_Female")
  (at 185.42 76.2 180)
  (unit 1)
  (exclude_from_sim no)
  (in_bom yes)
  (on_board yes)
  (dnp no)
  (property "Reference" "J?" (at 186.055 71.12 0) (effects (font (size 1.27 1.27)) (hide yes)))
  (property "Value" "QR 3.3V" (at 184.15 76.2 0) (effects (font (size 1.27 1.27)) (justify left)))
  (property "Footprint" "" (at 185.42 76.2 0) (effects (font (size 1.27 1.27)) (hide yes)))
  (property "Datasheet" "~" (at 185.42 76.2 0) (effects (font (size 1.27 1.27)) (hide yes)))
  (property "Description" "" (at 185.42 76.2 0) (effects (font (size 1.27 1.27)) (hide yes)))
  (pin "1"))
 (symbol
  (lib_id "Connector:Conn_01x06_Pin")
  (at 240.03 86.36 0)
  (mirror y)
  (unit 1)
  (exclude_from_sim no)
  (in_bom yes)
  (on_board yes)
  (dnp no)
  (property "Reference" "J4" (at 235.204 75.946 0) (effects (font (size 1.27 1.27)) (justify right)))
  (property "Value" "Conn_01x06_Pin" (at 231.394 78.232 0) (effects (font (size 1.27 1.27)) (justify right)))
  (property "Footprint" "" (at 240.03 86.36 0) (effects (font (size 1.27 1.27)) (hide yes)))
  (property "Datasheet" "~" (at 240.03 86.36 0) (effects (font (size 1.27 1.27)) (hide yes)))
  (property "Description" "Generic connector, single row, 01x06, script generated" (at 240.03 86.36 0) (effects (font (size 1.27 1.27)) (hide yes)))
  (property "Component" "GROW GM861S" (at 237.49 96.774 0) (effects (font (size 1.27 1.27))))
  (pin "6")
  (pin "4")
  (pin "3")
  (pin "1")
  (pin "5")
  (pin "2"))
 (symbol
  (lib_id "Device:R")
  (at 100.33 78.74 270)
  (mirror x)
  (unit 1)
  (exclude_from_sim no)
  (in_bom yes)
  (on_board yes)
  (dnp no)
  (fields_autoplaced yes)
  (property "Reference" "R2" (at 100.33 72.39 90) (effects (font (size 1.27 1.27))))
  (property "Value" "1K" (at 100.33 74.93 90) (effects (font (size 1.27 1.27))))
  (property "Footprint" "" (at 100.33 80.518 90) (effects (font (size 1.27 1.27)) (hide yes)))
  (property "Datasheet" "~" (at 100.33 78.74 0) (effects (font (size 1.27 1.27)) (hide yes)))
  (property "Description" "" (at 100.33 78.74 0) (effects (font (size 1.27 1.27))))
  (pin "1")
  (pin "2"))
 (symbol
  (lib_id "Connector:Conn_01x01_Female")
  (at 213.36 83.82 0)
  (unit 1)
  (exclude_from_sim no)
  (in_bom yes)
  (on_board yes)
  (dnp no)
  (property "Reference" "J?" (at 212.725 88.9 0) (effects (font (size 1.27 1.27)) (hide yes)))
  (property "Value" "QR RX" (at 214.63 83.82 0) (effects (font (size 1.27 1.27)) (justify left)))
  (property "Footprint" "" (at 213.36 83.82 0) (effects (font (size 1.27 1.27)) (hide yes)))
  (property "Datasheet" "~" (at 213.36 83.82 0) (effects (font (size 1.27 1.27)) (hide yes)))
  (property "Description" "" (at 213.36 83.82 0) (effects (font (size 1.27 1.27)) (hide yes)))
  (pin "1"))
 (symbol
  (lib_id "Connector:Screw_Terminal_01x02")
  (at 142.24 78.74 0)
  (mirror y)
  (unit 1)
  (exclude_from_sim no)
  (in_bom yes)
  (on_board yes)
  (dnp no)
  (property "Reference" "J6" (at 143.51 76.2 0) (effects (font (size 1.27 1.27)) (justify left)))
  (property "Value" "Screw_Terminal_01x02" (at 156.21 85.09 0) (effects (font (size 1.27 1.27)) (justify left)))
  (property "Footprint" "" (at 142.24 78.74 0) (effects (font (size 1.27 1.27)) (hide yes)))
  (property "Datasheet" "~" (at 142.24 78.74 0) (effects (font (size 1.27 1.27)) (hide yes)))
  (property "Description" "" (at 142.24 78.74 0) (effects (font (size 1.27 1.27))))
  (pin "1")
  (pin "2"))
 (symbol
  (lib_id "Connector:Conn_01x01_Female")
  (at 185.42 78.74 180)
  (unit 1)
  (exclude_from_sim no)
  (in_bom yes)
  (on_board yes)
  (dnp no)
  (property "Reference" "J1" (at 186.055 73.66 0) (effects (font (size 1.27 1.27)) (hide yes)))
  (property "Value" "Door open" (at 184.15 78.74 0) (effects (font (size 1.27 1.27)) (justify left)))
  (property "Footprint" "" (at 185.42 78.74 0) (effects (font (size 1.27 1.27)) (hide yes)))
  (property "Datasheet" "~" (at 185.42 78.74 0) (effects (font (size 1.27 1.27)) (hide yes)))
  (property "Description" "" (at 185.42 78.74 0) (effects (font (size 1.27 1.27)) (hide yes)))
  (pin "1"))
 (symbol
  (lib_id "Relay_SolidState:MOC3063M")
  (at 115.57 81.28 0)
  (mirror y)
  (unit 1)
  (exclude_from_sim no)
  (in_bom yes)
  (on_board yes)
  (dnp no)
  (fields_autoplaced yes)
  (property "Reference" "U1" (at 115.57 72.39 0) (effects (font (size 1.27 1.27))))
  (property "Value" "MOC3063M" (at 115.57 74.93 0) (effects (font (size 1.27 1.27))))
  (property "Footprint" "" (at 120.65 86.36 0) (effects (font (size 1.27 1.27)
    (italic yes)) (justify left) (hide yes)))
  (property "Datasheet" "https://www.onsemi.com/pub/Collateral/MOC3163M-D.pdf" (at 115.57 81.28 0) (effects (font (size 1.27 1.27)) (justify left) (hide yes)))
  (property "Description" "" (at 115.57 81.28 0) (effects (font (size 1.27 1.27))))
  (pin "4")
  (pin "6")
  (pin "5")
  (pin "2")
  (pin "3")
  (pin "1"))
 (symbol
  (lib_id "Device:R")
  (at 107.95 92.71 0)
  (mirror x)
  (unit 1)
  (exclude_from_sim no)
  (in_bom yes)
  (on_board yes)
  (dnp no)
  (fields_autoplaced yes)
  (property "Reference" "R3" (at 105.41 91.44 0) (effects (font (size 1.27 1.27)) (justify right)))
  (property "Value" "1K" (at 105.41 93.98 0) (effects (font (size 1.27 1.27)) (justify right)))
  (property "Footprint" "" (at 106.172 92.71 90) (effects (font (size 1.27 1.27)) (hide yes)))
  (property "Datasheet" "~" (at 107.95 92.71 0) (effects (font (size 1.27 1.27)) (hide yes)))
  (property "Description" "" (at 107.95 92.71 0) (effects (font (size 1.27 1.27))))
  (pin "1")
  (pin "2"))
 (symbol
  (lib_id "Connector:Conn_01x01_Female")
  (at 213.36 81.28 0)
  (unit 1)
  (exclude_from_sim no)
  (in_bom yes)
  (on_board yes)
  (dnp no)
  (property "Reference" "J?" (at 212.725 86.36 0) (effects (font (size 1.27 1.27)) (hide yes)))
  (property "Value" "QR GND" (at 214.63 81.28 0) (effects (font (size 1.27 1.27)) (justify left)))
  (property "Footprint" "" (at 213.36 81.28 0) (effects (font (size 1.27 1.27)) (hide yes)))
  (property "Datasheet" "~" (at 213.36 81.28 0) (effects (font (size 1.27 1.27)) (hide yes)))
  (property "Description" "" (at 213.36 81.28 0) (effects (font (size 1.27 1.27)) (hide yes)))
  (pin "1"))
 (symbol
  (lib_id "Connector_Generic:Conn_02x20_Odd_Even")
  (at 198.12 99.06 0)
  (unit 1)
  (exclude_from_sim no)
  (in_bom yes)
  (on_board yes)
  (dnp no)
  (property "Reference" "J?" (at 198.882 127.254 0) (effects (font (size 1.27 1.27))))
  (property "Value" "RPi 4 GPIOs" (at 199.39 72.39 0) (effects (font (size 1.27 1.27))))
  (property "Footprint" "" (at 198.12 99.06 0) (effects (font (size 1.27 1.27)) (hide yes)))
  (property "Datasheet" "~" (at 198.12 99.06 0) (effects (font (size 1.27 1.27)) (hide yes)))
  (property "Description" "" (at 198.12 99.06 0) (effects (font (size 1.27 1.27)) (hide yes)))
  (pin "1")
  (pin "10")
  (pin "11")
  (pin "12")
  (pin "13")
  (pin "14")
  (pin "15")
  (pin "16")
  (pin "17")
  (pin "18")
  (pin "19")
  (pin "2")
  (pin "20")
  (pin "21")
  (pin "22")
  (pin "23")
  (pin "24")
  (pin "25")
  (pin "26")
  (pin "27")
  (pin "28")
  (pin "29")
  (pin "3")
  (pin "30")
  (pin "31")
  (pin "32")
  (pin "33")
  (pin "34")
  (pin "35")
  (pin "36")
  (pin "37")
  (pin "38")
  (pin "39")
  (pin "4")
  (pin "40")
  (pin "5")
  (pin "6")
  (pin "7")
  (pin "8")
  (pin "9"))
 (sheet_instances
  (path ""
   (page "1")))
 (embedded_fonts no))
